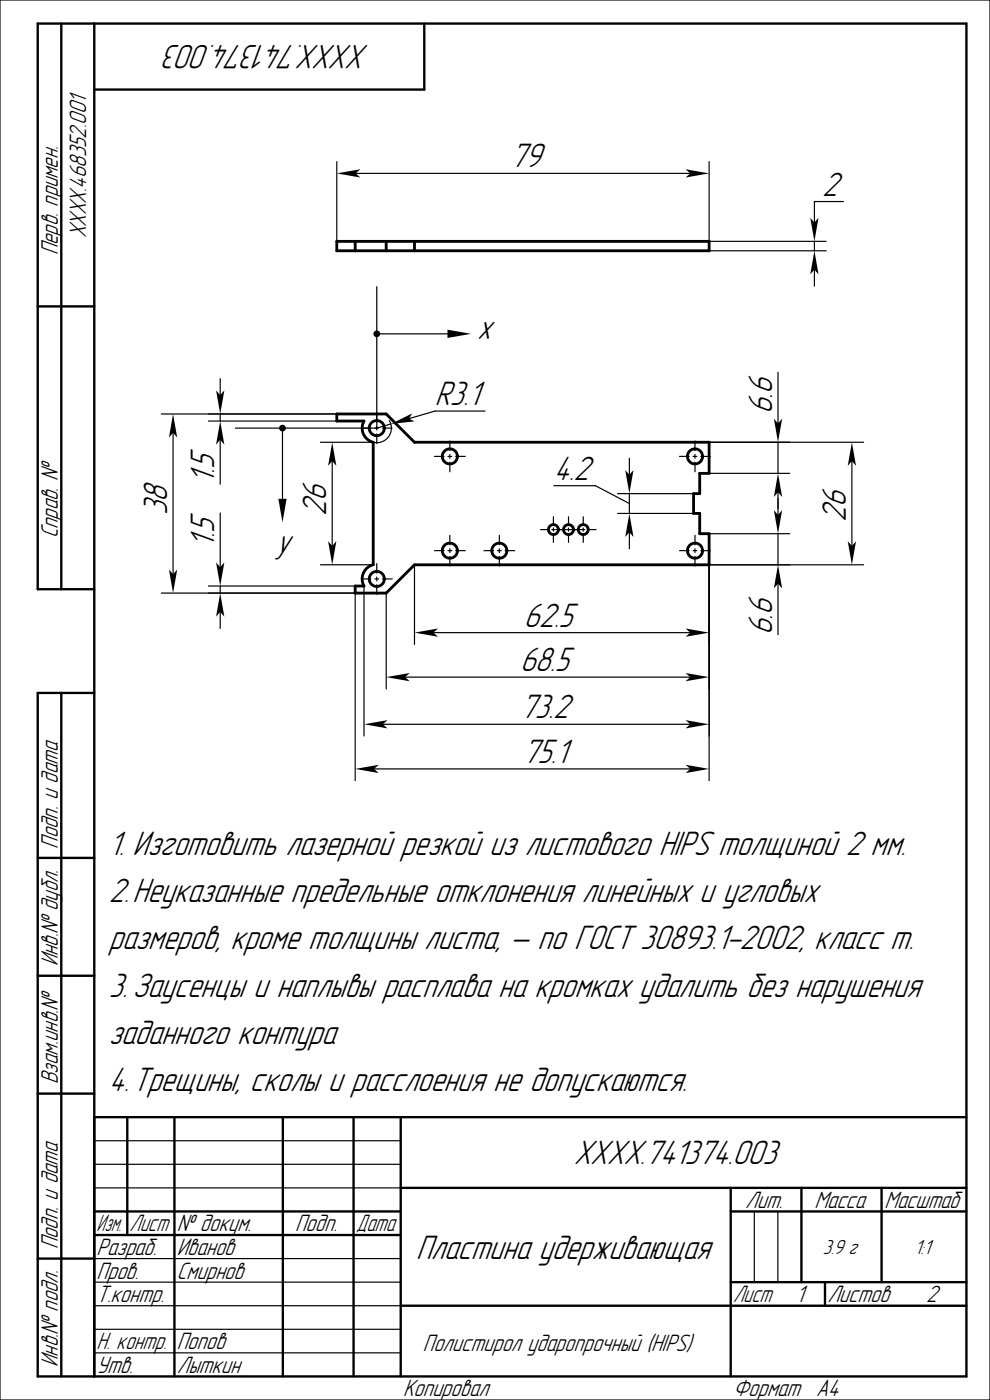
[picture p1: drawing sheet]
<svg xmlns="http://www.w3.org/2000/svg" width="210mm" height="297mm" viewBox="0 0 210 297" stroke-linecap="round" stroke-linejoin="round" font-family="sans-serif">
<g fill="none" stroke="#000002" stroke-width=".25">
<path d="M0 0h210v297h-210zM172.8 42.8v4.4M20 252h65M20 242h65M20 247h65M160 257v15M165 257v15M20 277h65M20 267h65M20 272h65M155 277h50M20 282h65"/>
<path d="M20 287h65"/>
</g>
<g fill="none" stroke="#000002" stroke-width=".5">
<path d="M13 5v120M20 5v287M90 5v14h-70M8 65h12M20 125h-12v-120h197v287h-197v-145h12M13 147v145M8 182h12M8 207h12M8 232h12M20 237h185M27 237v25M37 237v55"/>
<path d="M60 237v55M75 237v55M85 237v55M20 257h65M85 252h120M155 257h50M155 252v40M170 252v20M187 252v20M8 267h12M20 262h65M85 277h120"/>
<path d="M155 272h50M175 272v5"/>
</g>
<path d="M71.4 51.2h79v2h-79zM75.3 51.2v2M81.9 51.2v2M87.9 51.2v2" fill="none" stroke="#000002" stroke-width=".6"/>
<path d="M171.9 46.2l.9 1 .8-1-.8 5z" fill-rule="evenodd" fill="#000002"/>
<path d="M172.8 57.2v3.5" fill="none" stroke="#000002" stroke-width=".25"/>
<path d="M172.8 53.2l.8 5-.8-1-.9 1z" fill-rule="evenodd" fill="#000002"/>
<path d="M75.4 36.8h71M150.4 51.2h24.9M150.4 53.2h24.9M172.8 51.2v2M172.8 42.8h6.1" fill="none" stroke="#000002" stroke-width=".25"/>
<g fill="#000002">
<path d="M71.4 36.8l5-.9-1 .9 1 .9z" fill-rule="evenodd"/>
<path d="M145.4 35.9l5 .9-5 .9 1-.9z" fill-rule="evenodd"/>
</g>
<g fill="none" stroke="#000002" stroke-width=".25">
<path d="M71.4 34.3v16.9M150.4 34.3v16.9M76.7 90.8h2M79.5 90.8h.8M79.9 87.6v2M79.9 90.4v.8M79.9 92v2.1M81.1 90.8h2.1M92.2 96.8h2M95 96.8h.8M95.4 93.6v2M95.4 96.4v.8"/>
<path d="M95.4 98v2.1M96.6 96.8h2.1M144.2 96.8h2M147 96.8h.8M147.4 93.6v2M147.4 96.4v.8M147.4 98v2.1M148.6 96.8h2.1M180.7 97.8v18M79.9 119.6v2M92.2 116.8h2M95 116.8h.8"/>
<path d="M95.4 113.6v2M95.4 116.4v.8M95.4 118v2.1M96.6 116.8h2.1M102.7 116.8h2M105.5 116.8h.8M105.9 113.6v2M105.9 116.4v.8M105.9 118v2.1M107.1 116.8h2.1M114.7 112.3h1.7M117.1 112.3h.6"/>
<path d="M117.4 109.6v1.7M117.4 112v.7M117.4 113.4v1.7M117.9 112.3h2.2M120.3 112.3h.6M120.6 109.6v1.7M120.6 112v.7M120.6 113.4v1.7M121 112.3h2.3M123.4 112.3h.7M123.7 109.6v1.7M123.7 112v.7"/>
<path d="M123.7 113.4v1.7M124.7 112.3h1.7M144.2 116.8h2M147 116.8h.8M147.4 113.6v2M147.4 116.4v.8M147.4 118v2.1M148.6 116.8h2.1M76.7 122.8h2M79.5 122.8h.8M79.9 122.4v.8M79.9 124v2.1"/>
<path d="M81.1 122.8h2.1"/>
</g>
<g fill="none" stroke="#000002" stroke-width=".6">
<path d="M71.4 87.8h10.5l6 6h62.5v6.6h-2v4.3h-1.3v4.2h1.3v4.3h2v6.6h-62.5l-6 6h-6.6v-1.5h1.9a3.1 3.1 0 0 1 2-4.5v-26a3.1 3.1 0 0 1-2-4.5h-5.8z"/>
<circle cx="79.9" cy="90.8" r="1.6"/>
<circle cx="95.4" cy="96.8" r="1.6"/>
<circle cx="147.4" cy="96.8" r="1.6"/>
<circle cx="95.4" cy="116.8" r="1.6"/>
<circle cx="105.9" cy="116.8" r="1.6"/>
<circle cx="117.4" cy="112.3" r="1.05"/>
<circle cx="120.6" cy="112.3" r="1.05"/>
<circle cx="123.7" cy="112.3" r="1.05"/>
<circle cx="147.4" cy="116.8" r="1.6"/>
<circle cx="79.9" cy="122.8" r="1.6"/>
</g>
<g fill="#000002">
<path d="M180.7 93.8l.9 5-.9-1-.9 1z" fill-rule="evenodd"/>
<path d="M179.8 114.8l.9 1 .9-1-.9 5z" fill-rule="evenodd"/>
</g>
<path d="M150.4 93.8h32.8M150.4 119.8h32.8M165 105.7v3.5" fill="none" stroke="#000002" stroke-width=".25"/>
<path d="M164.2 108.2l.8 1 .9-1-.9 5z" fill-rule="evenodd" fill="#000002"/>
<path d="M165 123.8v10.9" fill="none" stroke="#000002" stroke-width=".25"/>
<path d="M165 119.8l.9 5-.9-1-.8 1z" fill-rule="evenodd" fill="#000002"/>
<path d="M133.5 97.2v3.5M150.4 113.2h17.1M150.4 119.8h17.1M165 113.2v6.6" fill="none" stroke="#000002" stroke-width=".25"/>
<path d="M132.6 99.7l.9 1 .9-1-.9 5z" fill-rule="evenodd" fill="#000002"/>
<path d="M133.5 112.9v3.5" fill="none" stroke="#000002" stroke-width=".25"/>
<path d="M133.5 108.9l.9 5-.9-1-.9 1z" fill-rule="evenodd" fill="#000002"/>
<path d="M117.5 103h8.8l7.2 3.8M131 104.7h16.1M131 108.9h17.4M133.5 104.7v4.2M91.9 134.2h54.5" fill="none" stroke="#000002" stroke-width=".25"/>
<g fill="#000002">
<path d="M87.9 134.2l5-.9-1 .9 1 .9z" fill-rule="evenodd"/>
<path d="M145.4 133.3l5 .9-5 .9 1-.9z" fill-rule="evenodd"/>
</g>
<path d="M87.9 119.8v16.9M150.4 119.8v16.9M85.9 143.7h60.5" fill="none" stroke="#000002" stroke-width=".25"/>
<g fill="#000002">
<path d="M145.4 142.8l5 .9-5 .8 1-.8z" fill-rule="evenodd"/>
<path d="M81.9 143.7l5-.9-1 .9 1 .8z" fill-rule="evenodd"/>
</g>
<path d="M150.4 119.8v26.4M81.9 125.8v20.4M79.3 163.1h67.1" fill="none" stroke="#000002" stroke-width=".25"/>
<g fill="#000002">
<path d="M145.4 162.2l5 .9-5 .9 1-.9z" fill-rule="evenodd"/>
<path d="M75.3 163.1l5-.9-1 .9 1 .9z" fill-rule="evenodd"/>
</g>
<path d="M36.7 91.8v30M150.4 119.8v45.8M75.3 125.8v39.8" fill="none" stroke="#000002" stroke-width=".25"/>
<g fill="#000002">
<path d="M35.8 120.8l.9 1 .9-1-.9 5z" fill-rule="evenodd"/>
<path d="M36.7 87.8l.9 5-.9-1-.9 1z" fill-rule="evenodd"/>
</g>
<path d="M34.2 87.8h37.2M46.7 80.3v3.5M34.2 125.8h41.1" fill="none" stroke="#000002" stroke-width=".25"/>
<path d="M45.8 82.8l.9 1 .9-1-.9 5z" fill-rule="evenodd" fill="#000002"/>
<path d="M46.7 93.3v9.4" fill="none" stroke="#000002" stroke-width=".25"/>
<path d="M46.7 89.3l.9 5-.9-1-.9 1z" fill-rule="evenodd" fill="#000002"/>
<path d="M44.2 87.8h27.2M44.2 89.3h27.2M46.7 87.8v1.5M70.5 97.8v18" fill="none" stroke="#000002" stroke-width=".25"/>
<g fill="#000002">
<path d="M70.5 93.8l.8 5-.8-1-.9 1z" fill-rule="evenodd"/>
<path d="M69.6 114.8l.9 1 .8-1-.8 5z" fill-rule="evenodd"/>
</g>
<path d="M68 93.8h11.2M46.7 108.8v11.5M68 119.8h11.2" fill="none" stroke="#000002" stroke-width=".25"/>
<path d="M45.8 119.3l.9 1 .9-1-.9 5z" fill-rule="evenodd" fill="#000002"/>
<path d="M46.7 129.8v3.5" fill="none" stroke="#000002" stroke-width=".25"/>
<path d="M46.7 125.8l.9 5-.9-1-.9 1z" fill-rule="evenodd" fill="#000002"/>
<path d="M165 104.4v3.5M44.2 124.3h31.1M44.2 125.8h31.1M46.7 124.3v1.5" fill="none" stroke="#000002" stroke-width=".25"/>
<path d="M165 100.4l.9 5-.9-1-.8 1z" fill-rule="evenodd" fill="#000002"/>
<path d="M165 79v10.8" fill="none" stroke="#000002" stroke-width=".25"/>
<path d="M164.2 88.8l.8 1 .9-1-.9 5z" fill-rule="evenodd" fill="#000002"/>
<path d="M150.4 93.8h17.1M165 93.8v6.6M148.4 100.4h19.1M81.2 153.7h65.2" fill="none" stroke="#000002" stroke-width=".25"/>
<g fill="#000002">
<path d="M145.4 152.8l5 .9-5 .8 1-.8z" fill-rule="evenodd"/>
<path d="M77.2 153.7l5-.9-1 .9 1 .8z" fill-rule="evenodd"/>
</g>
<path d="M82.9 89.9l-3 .9M92.3 87.2l-5.6 1.6M150.4 119.8v36.4M77.2 124.3v31.9" fill="none" stroke="#000002" stroke-width=".25"/>
<path d="M82.9 89.9l4.5-2.2-.7 1.1 1.2 .6z" fill-rule="evenodd" fill="#000002"/>
<path d="M79.9 60.8v30M80.6 70.8h14.3M82.6 89.2a3.1 3.1 0 0 1-.2 3.5 3.1 3.1 0 0 1-3.2 1.1M92.3 87.2h10.6" fill="none" stroke="#000002" stroke-width=".25"/>
<g fill="#000002">
<path d="M94.9 69.9l5 .9-5 .9z"/>
<circle cx="79.9" cy="70.8" r=".71"/>
</g>
<path d="M49.9 90.8h30M59.9 91.5v14.3" fill="none" stroke="#000002" stroke-width=".25"/>
<g fill="#000002">
<path d="M59 105.8h1.8l-.9 5z"/>
<circle cx="59.9" cy="90.8" r=".71"/>
</g>
<g font-size="6.7" fill="#000002">
<text x="78.3" y="9.5" transform="rotate(-180 78.3 9.5)">XXXX.741374.003</text>
<text x="108.2" y="35.5">79</text>
<text x="174.4" y="41.5">2</text>
<text x="105.4" y="68.3" transform="rotate(-180 105.4 68.3)">x</text>
<text x="92.3" y="86">R3.1</text>
<text x="163.8" y="87.8" transform="rotate(-90 163.8 87.8)">6.6</text>
<text x="117.5" y="101.8">4.2</text>
<text x="45.5" y="102.7" transform="rotate(-90 45.5 102.7)">1.5</text>
<text x="35.5" y="109.2" transform="rotate(-90 35.5 109.2)">38</text>
<text x="69.2" y="109.4" transform="rotate(-90 69.2 109.4)">26</text>
<text x="179.5" y="110.7" transform="rotate(-90 179.5 110.7)">26</text>
<text x="45.5" y="116.2" transform="rotate(-90 45.5 116.2)">1.5</text>
<text x="58.5" y="117.3">y</text>
<text x="111.1" y="133">62.5</text>
<text x="163.8" y="134.7" transform="rotate(-90 163.8 134.7)">6.6</text>
<text x="110.3" y="142.4">68.5</text>
<text x="110.3" y="152.4">73.2</text>
<text x="110.9" y="161.9">75.1</text>
<text x="23.1" y="181.4">1. Изготовить лазерной резкой из листового HIPS толщиной 2 мм.</text>
<text x="23.1" y="191.4">2.Неуказанные предельные отклонения линейных и угловых</text>
<text x="23.1" y="201.4">размеров, кроме толщины листа, — по ГОСТ 30893.1-2002, класс m.</text>
<text x="23.1" y="211.4">3.Заусенцы и наплывы расплава на кромках удалить без нарушения</text>
<text x="23.1" y="221.4">заданного контура</text>
<text x="23.1" y="231.4">4.Трещины, сколы и расслоения не допускаются.</text>
<text x="121.7" y="247">XXXX.741374.003</text>
<text x="88.3" y="267">Пластина удерживающая</text>
</g>
<g font-size="4.7" fill="#000002">
<text x="18.3" y="50.6" transform="rotate(-90 18.3 50.6)">XXXX.468352.001</text>
<text x="12.2" y="54.2" transform="rotate(-90 12.2 54.2)">Перв. примен.</text>
<text x="12.2" y="114.2" transform="rotate(-90 12.2 114.2)">Справ. №</text>
<text x="12.2" y="180" transform="rotate(-90 12.2 180)">Подп. и дата</text>
<text x="12.2" y="205" transform="rotate(-90 12.2 205)">Инв.№ дубл.</text>
<text x="12.2" y="230" transform="rotate(-90 12.2 230)">Взам.инв.№</text>
<text x="158.1" y="256.2">Лит.</text>
<text x="172.7" y="256.2">Масса</text>
<text x="187.6" y="256.2">Масштаб</text>
<text x="20.5" y="261.3">Изм.</text>
<text x="27.5" y="261.3">Лист</text>
<text x="37.5" y="261.3">№ докум.</text>
<text x="62.6" y="261.3">Подп.</text>
<text x="75.6" y="261.3">Дата</text>
<text x="12.2" y="265" transform="rotate(-90 12.2 265)">Подп. и дата</text>
<text x="20.5" y="266.3">Разраб.</text>
<text x="37.5" y="266.3">Иванов</text>
<text x="20.5" y="271.3">Пров.</text>
<text x="37.5" y="271.3">Смирнов</text>
<text x="20.5" y="276.3">Т.контр.</text>
<text x="155.5" y="276.2">Лист</text>
<text x="168.8" y="276.3">1</text>
<text x="175.5" y="276.2">Листов</text>
<text x="196.4" y="276.3">2</text>
<text x="20.5" y="286.3">Н. контр.</text>
<text x="37.5" y="286.3">Попов</text>
<text x="89.7" y="286.5">Полистирол ударопрочный (HIPS)</text>
<text x="12.2" y="290" transform="rotate(-90 12.2 290)">Инв.№ подл.</text>
<text x="20.5" y="291.3">Утв.</text>
<text x="37.5" y="291.2">Лыткин</text>
<text x="85.5" y="296.3">Копировал</text>
<text x="155.5" y="296.3">Формат</text>
<text x="173.2" y="296.3">A4</text>
</g>
<g font-size="4" fill="#000002">
<text x="174.5" y="266">3.9 г</text>
<text x="194" y="266">1:1</text>
</g>
</svg>
